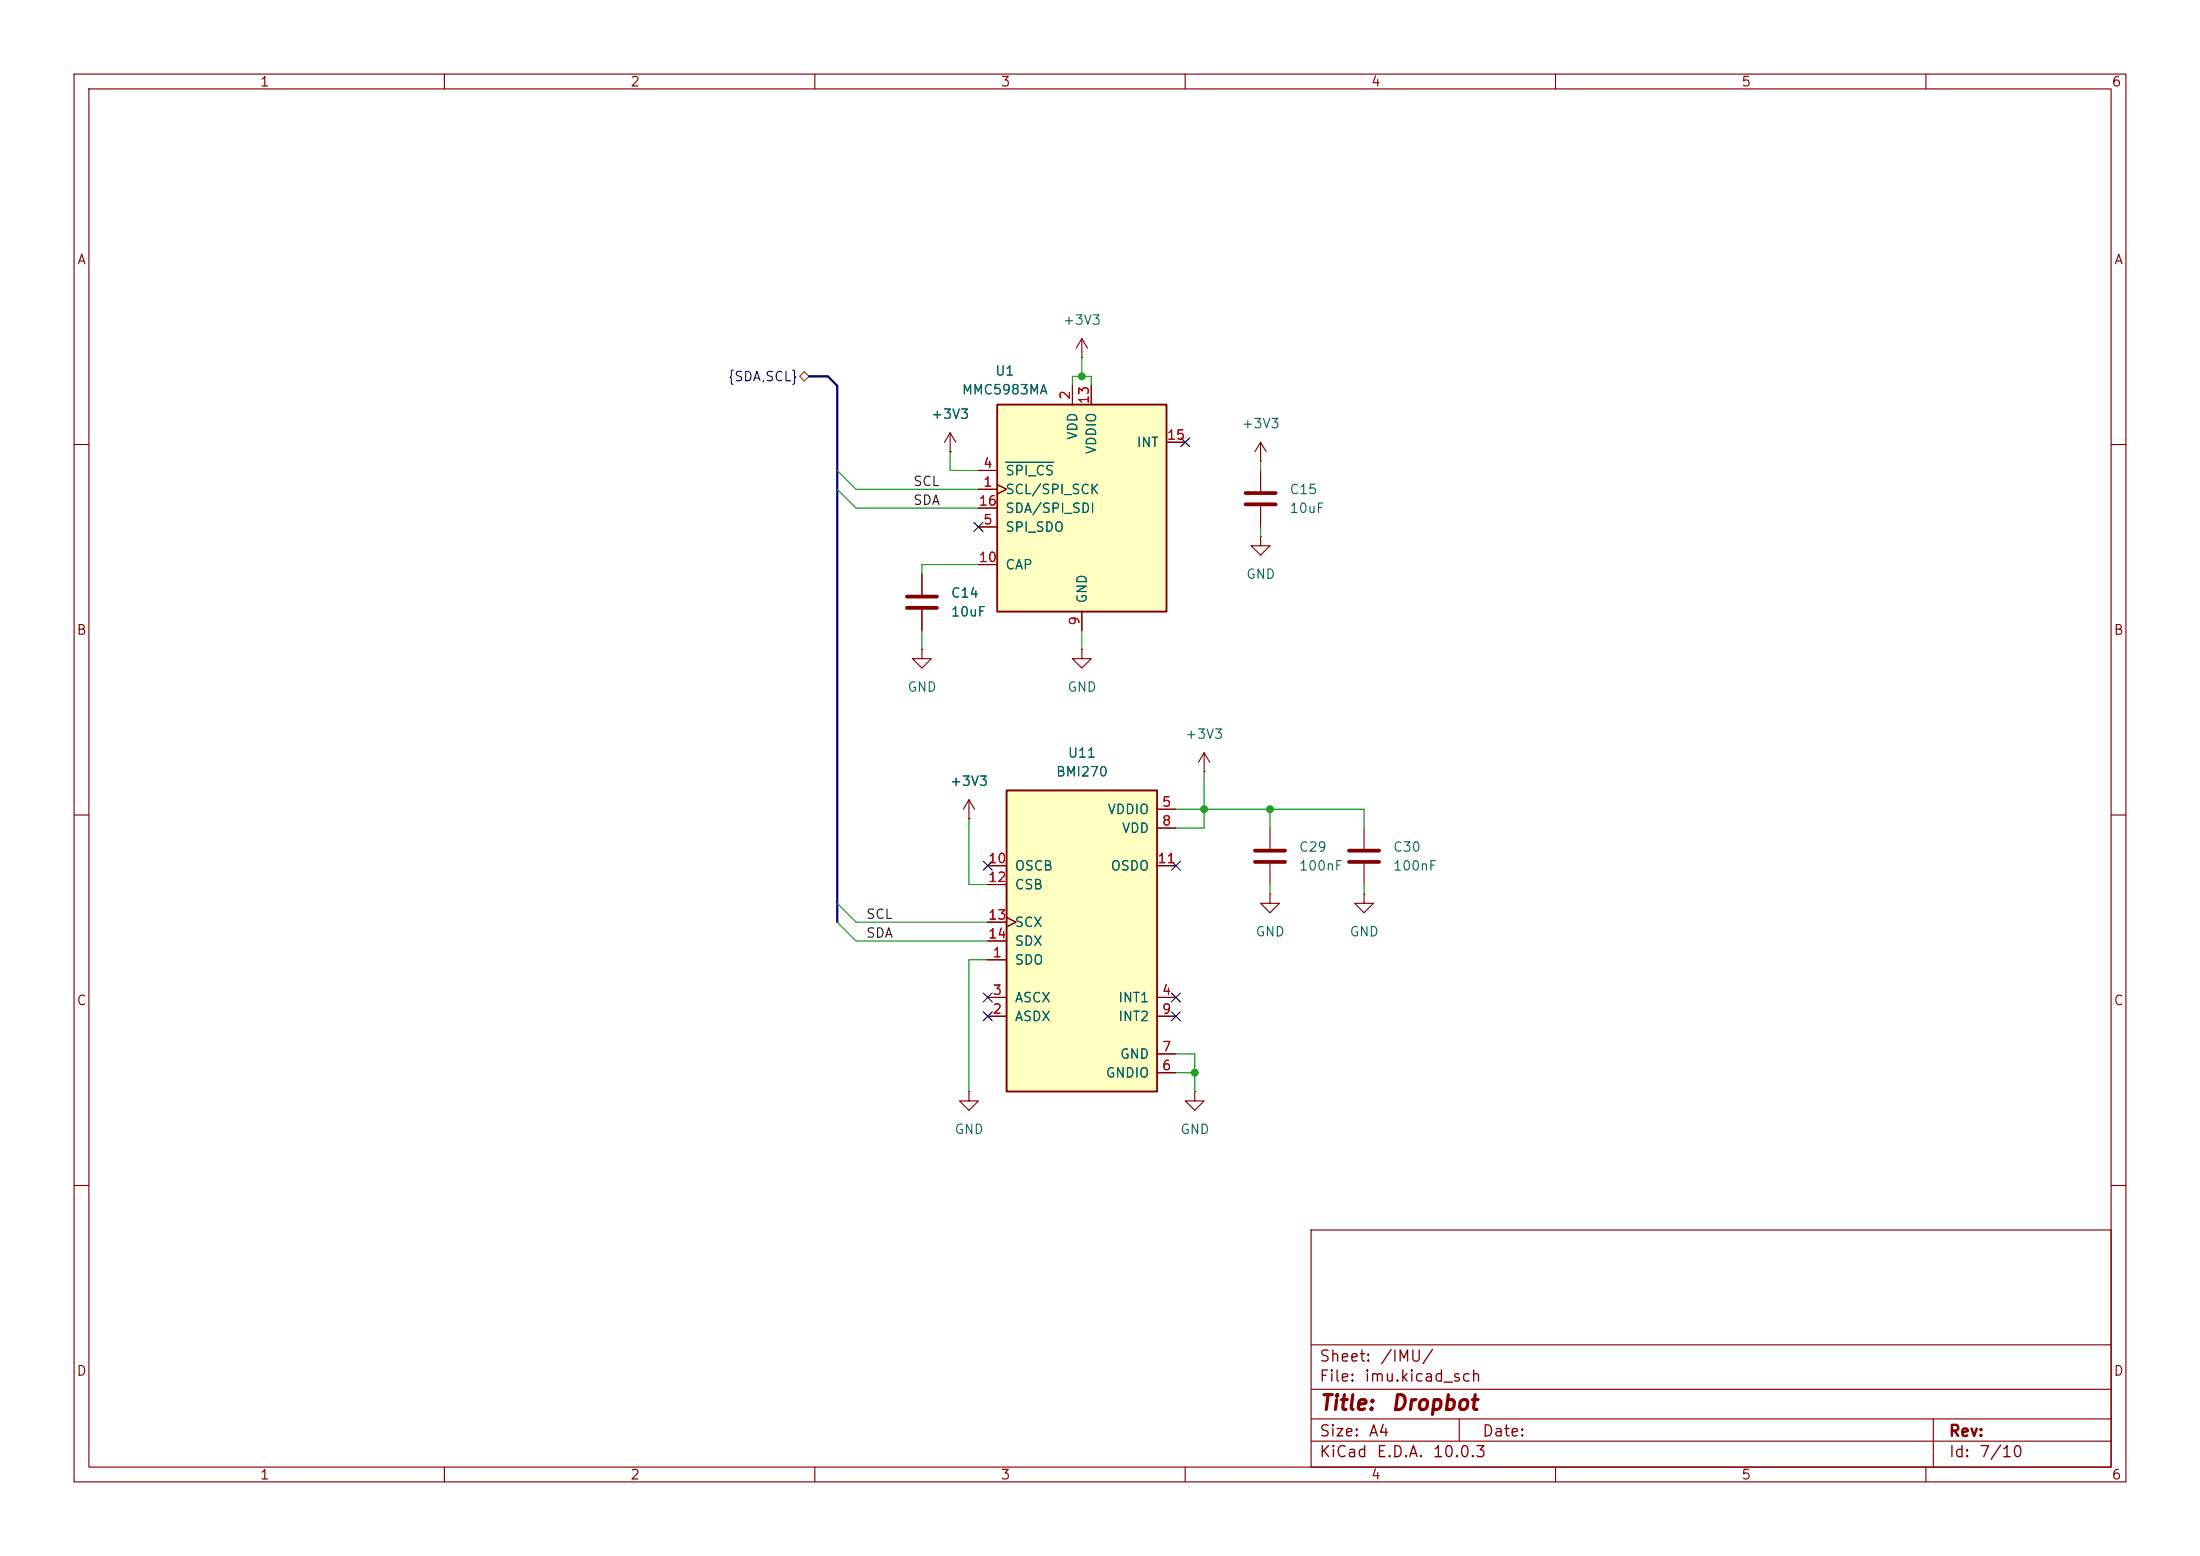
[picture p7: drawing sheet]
(kicad_sch
 (version 20260306)
 (generator "eeschema")
 (generator_version "10.0")
 (paper "A4")
 (title_block
  (title "Dropbot"))
 (lib_symbols
  (symbol "BMI270:BMI270"
   (pin_names
    (offset 1.016)) (exclude_from_sim no) (in_bom yes) (on_board yes)
   (in_pos_files yes)
   (duplicate_pin_numbers_are_jumpers no)
   (property "Reference" "U" (at -10.16 21.082 0) (show_name no) (do_not_autoplace no) (effects (font (size 1.27 1.27)) (justify left bottom)))
   (property "Value" "BMI270" (at -10.16 -22.86 0) (show_name no) (do_not_autoplace no) (effects (font (size 1.27 1.27)) (justify left bottom)))
   (property "Footprint" "BMI270:XDCR_BMI270" (at 0 0 0) (show_name no) (do_not_autoplace no) (hide yes) (effects (font (size 1.27 1.27)) (justify bottom)))
   (property "Datasheet" "" (at 0 0 0) (show_name no) (do_not_autoplace no) (hide yes) (effects (font (size 1.27 1.27))))
   (property "Description" "Accelerometer, Gyroscope, 6 Axis Sensor I2C, SPI Output" (at 0 0 0) (show_name no) (do_not_autoplace no) (hide yes) (effects (font (size 1.27 1.27)) (justify bottom)))
   (property "PATREV" "1.0" (at 0 0 0) (show_name no) (do_not_autoplace no) (hide yes) (effects (font (size 1.27 1.27)) (justify bottom)))
   (property "MF" "Bosch Sensortec" (at 0 0 0) (show_name no) (do_not_autoplace no) (hide yes) (effects (font (size 1.27 1.27)) (justify bottom)))
   (property "MAXIMUM_PACKAGE_HEIGHT" "0.87mm" (at 0 0 0) (show_name no) (do_not_autoplace no) (hide yes) (effects (font (size 1.27 1.27)) (justify bottom)))
   (property "Package" "LGA-14 Bosch Sensortec" (at 0 0 0) (show_name no) (do_not_autoplace no) (hide yes) (effects (font (size 1.27 1.27)) (justify bottom)))
   (property "Price" "None" (at 0 0 0) (show_name no) (do_not_autoplace no) (hide yes) (effects (font (size 1.27 1.27)) (justify bottom)))
   (property "Check_prices" "https://www.snapeda.com/parts/BMI270/Bosch/view-part/?ref=eda" (at 0 0 0) (show_name no) (do_not_autoplace no) (hide yes) (effects (font (size 1.27 1.27)) (justify bottom)))
   (property "STANDARD" "Manufacturer Recommendations" (at 0 0 0) (show_name no) (do_not_autoplace no) (hide yes) (effects (font (size 1.27 1.27)) (justify bottom)))
   (property "SnapEDA_Link" "https://www.snapeda.com/parts/BMI270/Bosch/view-part/?ref=snap" (at 0 0 0) (show_name no) (do_not_autoplace no) (hide yes) (effects (font (size 1.27 1.27)) (justify bottom)))
   (property "MP" "BMI270" (at 0 0 0) (show_name no) (do_not_autoplace no) (hide yes) (effects (font (size 1.27 1.27)) (justify bottom)))
   (property "Purchase-URL" "https://www.snapeda.com/api/url_track_click_mouser/?unipart_id=3595167&manufacturer=Bosch Sensortec&part_name=BMI270&search_term=bmi270" (at 0 0 0) (show_name no) (do_not_autoplace no) (hide yes) (effects (font (size 1.27 1.27)) (justify bottom)))
   (property "Availability" "In Stock" (at 0 0 0) (show_name no) (do_not_autoplace no) (hide yes) (effects (font (size 1.27 1.27)) (justify bottom)))
   (property "MANUFACTURER" "Bosch Sensortec" (at 0 0 0) (show_name no) (do_not_autoplace no) (hide yes) (effects (font (size 1.27 1.27)) (justify bottom)))
   (symbol "BMI270_0_0"
    (rectangle (start -10.16 -20.32) (end 10.16 20.32) (stroke (width 0.254) (type default)) (fill (type background)))
    (pin bidirectional line (at -12.7 -2.54 0) (length 2.54) (name "SDO" (effects (font (size 1.27 1.27)))) (number "1" (effects (font (size 1.27 1.27)))))
    (pin bidirectional line (at -12.7 -10.16 0) (length 2.54) (name "ASDX" (effects (font (size 1.27 1.27)))) (number "2" (effects (font (size 1.27 1.27)))))
    (pin bidirectional line (at -12.7 -7.62 0) (length 2.54) (name "ASCX" (effects (font (size 1.27 1.27)))) (number "3" (effects (font (size 1.27 1.27)))))
    (pin bidirectional line (at 12.7 -7.62 180) (length 2.54) (name "INT1" (effects (font (size 1.27 1.27)))) (number "4" (effects (font (size 1.27 1.27)))))
    (pin power_in line (at 12.7 -17.78 180) (length 2.54) (name "GNDIO" (effects (font (size 1.27 1.27)))) (number "6" (effects (font (size 1.27 1.27)))))
    (pin power_in line (at 12.7 -15.24 180) (length 2.54) (name "GND" (effects (font (size 1.27 1.27)))) (number "7" (effects (font (size 1.27 1.27)))))
    (pin bidirectional line (at 12.7 -10.16 180) (length 2.54) (name "INT2" (effects (font (size 1.27 1.27)))) (number "9" (effects (font (size 1.27 1.27)))))
    (pin input line (at -12.7 10.16 0) (length 2.54) (name "OSCB" (effects (font (size 1.27 1.27)))) (number "10" (effects (font (size 1.27 1.27)))))
    (pin input line (at -12.7 7.62 0) (length 2.54) (name "CSB" (effects (font (size 1.27 1.27)))) (number "12" (effects (font (size 1.27 1.27)))))
    (pin input clock (at -12.7 2.54 0) (length 2.54) (name "SCX" (effects (font (size 1.27 1.27)))) (number "13" (effects (font (size 1.27 1.27)))))
    (pin bidirectional line (at -12.7 0 0) (length 2.54) (name "SDX" (effects (font (size 1.27 1.27)))) (number "14" (effects (font (size 1.27 1.27))))))
   (symbol "BMI270_1_0"
    (pin power_in line (at 12.7 17.78 180) (length 2.54) (name "VDDIO" (effects (font (size 1.27 1.27)))) (number "5" (effects (font (size 1.27 1.27)))))
    (pin power_in line (at 12.7 15.24 180) (length 2.54) (name "VDD" (effects (font (size 1.27 1.27)))) (number "8" (effects (font (size 1.27 1.27)))))
    (pin output line (at 12.7 10.16 180) (length 2.54) (name "OSDO" (effects (font (size 1.27 1.27)))) (number "11" (effects (font (size 1.27 1.27))))))
   (embedded_fonts no))
  (symbol "Device:C"
   (pin_numbers (hide yes))
   (pin_names
    (offset 0.254)) (exclude_from_sim no) (in_bom yes) (on_board yes)
   (in_pos_files yes)
   (duplicate_pin_numbers_are_jumpers no)
   (property "Reference" "C" (at 0.635 2.54 0) (show_name no) (do_not_autoplace no) (effects (font (size 1.27 1.27)) (justify left)))
   (property "Value" "C" (at 0.635 -2.54 0) (show_name no) (do_not_autoplace no) (effects (font (size 1.27 1.27)) (justify left)))
   (property "Footprint" "" (at 0.9652 -3.81 0) (show_name no) (do_not_autoplace no) (hide yes) (effects (font (size 1.27 1.27))))
   (property "Datasheet" "" (at 0 0 0) (show_name no) (do_not_autoplace no) (hide yes) (effects (font (size 1.27 1.27))))
   (property "Description" "Unpolarized capacitor" (at 0 0 0) (show_name no) (do_not_autoplace no) (hide yes) (effects (font (size 1.27 1.27))))
   (symbol "C_0_1"
    (polyline (pts (xy -2.032 0.762) (xy 2.032 0.762)) (stroke (width 0.508) (type default)) (fill (type none)))
    (polyline (pts (xy -2.032 -0.762) (xy 2.032 -0.762)) (stroke (width 0.508) (type default)) (fill (type none))))
   (symbol "C_1_1"
    (pin passive line (at 0 3.81 270) (length 2.794) (name "" (effects (font (size 1.27 1.27)))) (number "1" (effects (font (size 1.27 1.27)))))
    (pin passive line (at 0 -3.81 90) (length 2.794) (name "" (effects (font (size 1.27 1.27)))) (number "2" (effects (font (size 1.27 1.27))))))
   (embedded_fonts no))
  (symbol "MMC5983MA:MMC5983MA"
   (pin_names
    (offset 1.016)) (exclude_from_sim no) (in_bom yes) (on_board yes)
   (in_pos_files yes)
   (duplicate_pin_numbers_are_jumpers no)
   (property "Reference" "U" (at -16.51 16.51 0) (show_name no) (do_not_autoplace no) (effects (font (size 1.27 1.27)) (justify left bottom)))
   (property "Value" "MMC5983MA" (at -15.24 -17.78 0) (show_name no) (do_not_autoplace no) (effects (font (size 1.27 1.27)) (justify left bottom)))
   (property "Footprint" "MMC5983MA:PQFN50P300X300X100-16N" (at 0.254 -2.54 0) (show_name no) (do_not_autoplace no) (hide yes) (effects (font (size 1.27 1.27)) (justify bottom)))
   (property "Datasheet" "" (at 0 0 0) (show_name no) (do_not_autoplace no) (hide yes) (effects (font (size 1.27 1.27))))
   (property "Description" "MMC5983 series Magnetic, Magnetometer Sensor Evaluation Board" (at 38.608 -18.796 0) (show_name no) (do_not_autoplace no) (hide yes) (effects (font (size 1.27 1.27)) (justify bottom)))
   (property "MF" "Memsic Inc." (at 0 0 0) (show_name no) (do_not_autoplace no) (hide yes) (effects (font (size 1.27 1.27)) (justify bottom)))
   (property "MAXIMUM_PACKAGE_HEIGHT" "1.00 mm" (at 0 0 0) (show_name no) (do_not_autoplace no) (hide yes) (effects (font (size 1.27 1.27)) (justify bottom)))
   (property "Package" "VFLGA-16 Memsic Inc." (at 0 0 0) (show_name no) (do_not_autoplace no) (hide yes) (effects (font (size 1.27 1.27)) (justify bottom)))
   (property "Price" "None" (at 0 0 0) (show_name no) (do_not_autoplace no) (hide yes) (effects (font (size 1.27 1.27)) (justify bottom)))
   (property "Check_prices" "https://www.snapeda.com/parts/MMC5983MA/Memsic/view-part/?ref=eda" (at 38.608 -18.796 0) (show_name no) (do_not_autoplace no) (hide yes) (effects (font (size 1.27 1.27)) (justify bottom)))
   (property "STANDARD" "IPC 7351B" (at 0 0 0) (show_name no) (do_not_autoplace no) (hide yes) (effects (font (size 1.27 1.27)) (justify bottom)))
   (property "PARTREV" "A" (at 0 0 0) (show_name no) (do_not_autoplace no) (hide yes) (effects (font (size 1.27 1.27)) (justify bottom)))
   (property "SnapEDA_Link" "https://www.snapeda.com/parts/MMC5983MA/Memsic/view-part/?ref=snap" (at 38.608 -18.796 0) (show_name no) (do_not_autoplace no) (hide yes) (effects (font (size 1.27 1.27)) (justify bottom)))
   (property "MP" "MMC5983MA" (at 0 0 0) (show_name no) (do_not_autoplace no) (hide yes) (effects (font (size 1.27 1.27)) (justify bottom)))
   (property "Availability" "In Stock" (at 0 0 0) (show_name no) (do_not_autoplace no) (hide yes) (effects (font (size 1.27 1.27)) (justify bottom)))
   (property "MANUFACTURER" "Memsic Inc." (at 0 0 0) (show_name no) (do_not_autoplace no) (hide yes) (effects (font (size 1.27 1.27)) (justify bottom)))
   (symbol "MMC5983MA_0_0"
    (rectangle (start -11.43 13.97) (end 11.43 -13.97) (stroke (width 0.254) (type default)) (fill (type background)))
    (pin input clock (at -13.97 2.54 0) (length 2.54) (name "SCL/SPI_SCK" (effects (font (size 1.27 1.27)))) (number "1" (effects (font (size 1.27 1.27)))))
    (pin power_in line (at -1.27 16.51 270) (length 2.54) (name "VDD" (effects (font (size 1.27 1.27)))) (number "2" (effects (font (size 1.27 1.27)))))
    (pin no_connect line (at 13.97 -7.62 180) (length 2.54) (hide yes) (name "NC" (effects (font (size 1.27 1.27)))) (number "3" (effects (font (size 1.27 1.27)))))
    (pin input line (at -13.97 5.08 0) (length 2.54) (name "~{SPI_CS}" (effects (font (size 1.27 1.27)))) (number "4" (effects (font (size 1.27 1.27)))))
    (pin output line (at -13.97 -2.54 0) (length 2.54) (name "SPI_SDO" (effects (font (size 1.27 1.27)))) (number "5" (effects (font (size 1.27 1.27)))))
    (pin no_connect line (at 13.97 -7.62 180) (length 2.54) (hide yes) (name "NC" (effects (font (size 1.27 1.27)))) (number "6" (effects (font (size 1.27 1.27)))))
    (pin no_connect line (at 13.97 -7.62 180) (length 2.54) (hide yes) (name "NC" (effects (font (size 1.27 1.27)))) (number "7" (effects (font (size 1.27 1.27)))))
    (pin no_connect line (at 13.97 -7.62 180) (length 2.54) (hide yes) (name "NC" (effects (font (size 1.27 1.27)))) (number "8" (effects (font (size 1.27 1.27)))))
    (pin power_in line (at 0 -16.51 90) (length 2.54) (name "GND" (effects (font (size 1.27 1.27)))) (number "9" (effects (font (size 1.27 1.27)))))
    (pin passive line (at -13.97 -7.62 0) (length 2.54) (name "CAP" (effects (font (size 1.27 1.27)))) (number "10" (effects (font (size 1.27 1.27)))))
    (pin power_in line (at 0 -16.51 90) (length 2.54) (hide yes) (name "GND" (effects (font (size 1.27 1.27)))) (number "11" (effects (font (size 1.27 1.27)))))
    (pin no_connect line (at 13.97 -7.62 180) (length 2.54) (hide yes) (name "NC" (effects (font (size 1.27 1.27)))) (number "12" (effects (font (size 1.27 1.27)))))
    (pin power_in line (at 1.27 16.51 270) (length 2.54) (name "VDDIO" (effects (font (size 1.27 1.27)))) (number "13" (effects (font (size 1.27 1.27)))))
    (pin no_connect line (at 13.97 -7.62 180) (length 2.54) (hide yes) (name "NC" (effects (font (size 1.27 1.27)))) (number "14" (effects (font (size 1.27 1.27)))))
    (pin output line (at 13.97 8.89 180) (length 2.54) (name "INT" (effects (font (size 1.27 1.27)))) (number "15" (effects (font (size 1.27 1.27)))))
    (pin bidirectional line (at -13.97 0 0) (length 2.54) (name "SDA/SPI_SDI" (effects (font (size 1.27 1.27)))) (number "16" (effects (font (size 1.27 1.27))))))
   (embedded_fonts no))
  (symbol "power:+3V3"
   (power global)
   (pin_numbers (hide yes))
   (pin_names
    (offset 0) (hide yes)) (exclude_from_sim no) (in_bom yes) (on_board yes)
   (in_pos_files yes)
   (duplicate_pin_numbers_are_jumpers no)
   (property "Reference" "#PWR" (at 0 -3.81 0) (show_name no) (do_not_autoplace no) (hide yes) (effects (font (size 1.27 1.27))))
   (property "Value" "+3V3" (at 0 3.556 0) (show_name no) (do_not_autoplace no) (effects (font (size 1.27 1.27))))
   (property "Footprint" "" (at 0 0 0) (show_name no) (do_not_autoplace no) (hide yes) (effects (font (size 1.27 1.27))))
   (property "Datasheet" "" (at 0 0 0) (show_name no) (do_not_autoplace no) (hide yes) (effects (font (size 1.27 1.27))))
   (property "Description" "Power symbol creates a global label with name \"+3V3\"" (at 0 0 0) (show_name no) (do_not_autoplace no) (hide yes) (effects (font (size 1.27 1.27))))
   (symbol "+3V3_0_1"
    (polyline (pts (xy -0.762 1.27) (xy 0 2.54)) (stroke (width 0) (type default)) (fill (type none)))
    (polyline (pts (xy 0 2.54) (xy 0.762 1.27)) (stroke (width 0) (type default)) (fill (type none)))
    (polyline (pts (xy 0 0) (xy 0 2.54)) (stroke (width 0) (type default)) (fill (type none))))
   (symbol "+3V3_1_1"
    (pin power_in line (at 0 0 90) (length 0) (name "" (effects (font (size 1.27 1.27)))) (number "1" (effects (font (size 1.27 1.27))))))
   (embedded_fonts no))
  (symbol "power:GND"
   (power global)
   (pin_numbers (hide yes))
   (pin_names
    (offset 0) (hide yes)) (exclude_from_sim no) (in_bom yes) (on_board yes)
   (in_pos_files yes)
   (duplicate_pin_numbers_are_jumpers no)
   (property "Reference" "#PWR" (at 0 -6.35 0) (show_name no) (do_not_autoplace no) (hide yes) (effects (font (size 1.27 1.27))))
   (property "Value" "GND" (at 0 -3.81 0) (show_name no) (do_not_autoplace no) (effects (font (size 1.27 1.27))))
   (property "Footprint" "" (at 0 0 0) (show_name no) (do_not_autoplace no) (hide yes) (effects (font (size 1.27 1.27))))
   (property "Datasheet" "" (at 0 0 0) (show_name no) (do_not_autoplace no) (hide yes) (effects (font (size 1.27 1.27))))
   (property "Description" "Power symbol creates a global label with name \"GND\" , ground" (at 0 0 0) (show_name no) (do_not_autoplace no) (hide yes) (effects (font (size 1.27 1.27))))
   (symbol "GND_0_1"
    (polyline (pts (xy 0 0) (xy 0 -1.27) (xy 1.27 -1.27) (xy 0 -2.54) (xy -1.27 -1.27) (xy 0 -1.27)) (stroke (width 0) (type default)) (fill (type none))))
   (symbol "GND_1_1"
    (pin power_in line (at 0 0 270) (length 0) (name "" (effects (font (size 1.27 1.27)))) (number "1" (effects (font (size 1.27 1.27))))))
   (embedded_fonts no)))
 (junction
  (at 161.29 144.78)
  (diameter 0)
  (color 0 0 0 0))
 (junction
  (at 162.56 109.22)
  (diameter 0)
  (color 0 0 0 0))
 (junction
  (at 171.45 109.22)
  (diameter 0)
  (color 0 0 0 0))
 (junction
  (at 146.05 50.8)
  (diameter 0)
  (color 0 0 0 0))
 (no_connect
  (at 133.35 134.62))
 (no_connect
  (at 133.35 116.84))
 (no_connect
  (at 132.08 71.12))
 (no_connect
  (at 158.75 116.84))
 (no_connect
  (at 160.02 59.69))
 (no_connect
  (at 133.35 137.16))
 (no_connect
  (at 158.75 137.16))
 (no_connect
  (at 158.75 134.62))
 (bus_entry
  (at 113.03 63.5)
  (size 2.54 2.54)
  (stroke (width 0) (type default)))
 (bus_entry
  (at 113.03 66.04)
  (size 2.54 2.54)
  (stroke (width 0) (type default)))
 (bus_entry
  (at 113.03 124.46)
  (size 2.54 2.54)
  (stroke (width 0) (type default)))
 (bus_entry
  (at 113.03 121.92)
  (size 2.54 2.54)
  (stroke (width 0) (type default)))
 (bus
  (pts (xy 111.76 50.8) (xy 113.03 52.07))
  (stroke (width 0) (type default)))
 (wire
  (pts (xy 146.05 50.8) (xy 147.32 50.8))
  (stroke (width 0) (type default)))
 (wire
  (pts (xy 170.18 62.23) (xy 170.18 63.5))
  (stroke (width 0) (type default)))
 (wire
  (pts (xy 161.29 144.78) (xy 161.29 147.32))
  (stroke (width 0) (type default)))
 (wire
  (pts (xy 130.81 110.49) (xy 130.81 119.38))
  (stroke (width 0) (type default)))
 (wire
  (pts (xy 144.78 50.8) (xy 146.05 50.8))
  (stroke (width 0) (type default)))
 (wire
  (pts (xy 115.57 68.58) (xy 132.08 68.58))
  (stroke (width 0) (type default)))
 (wire
  (pts (xy 146.05 85.09) (xy 146.05 87.63))
  (stroke (width 0) (type default)))
 (bus
  (pts (xy 113.03 52.07) (xy 113.03 124.46))
  (stroke (width 0) (type default)))
 (wire
  (pts (xy 124.46 76.2) (xy 124.46 77.47))
  (stroke (width 0) (type default)))
 (wire
  (pts (xy 146.05 48.26) (xy 146.05 50.8))
  (stroke (width 0) (type default)))
 (wire
  (pts (xy 132.08 63.5) (xy 128.27 63.5))
  (stroke (width 0) (type default)))
 (wire
  (pts (xy 115.57 124.46) (xy 133.35 124.46))
  (stroke (width 0) (type default)))
 (bus
  (pts (xy 109.22 50.8) (xy 111.76 50.8))
  (stroke (width 0) (type default)))
 (wire
  (pts (xy 133.35 119.38) (xy 130.81 119.38))
  (stroke (width 0) (type default)))
 (wire
  (pts (xy 158.75 144.78) (xy 161.29 144.78))
  (stroke (width 0) (type default)))
 (wire
  (pts (xy 144.78 52.07) (xy 144.78 50.8))
  (stroke (width 0) (type default)))
 (wire
  (pts (xy 158.75 142.24) (xy 161.29 142.24))
  (stroke (width 0) (type default)))
 (wire
  (pts (xy 184.15 111.76) (xy 184.15 109.22))
  (stroke (width 0) (type default)))
 (wire
  (pts (xy 162.56 111.76) (xy 162.56 109.22))
  (stroke (width 0) (type default)))
 (wire
  (pts (xy 147.32 50.8) (xy 147.32 52.07))
  (stroke (width 0) (type default)))
 (wire
  (pts (xy 171.45 111.76) (xy 171.45 109.22))
  (stroke (width 0) (type default)))
 (wire
  (pts (xy 130.81 129.54) (xy 133.35 129.54))
  (stroke (width 0) (type default)))
 (wire
  (pts (xy 124.46 76.2) (xy 132.08 76.2))
  (stroke (width 0) (type default)))
 (wire
  (pts (xy 158.75 111.76) (xy 162.56 111.76))
  (stroke (width 0) (type default)))
 (wire
  (pts (xy 130.81 129.54) (xy 130.81 147.32))
  (stroke (width 0) (type default)))
 (wire
  (pts (xy 184.15 119.38) (xy 184.15 120.65))
  (stroke (width 0) (type default)))
 (wire
  (pts (xy 115.57 66.04) (xy 132.08 66.04))
  (stroke (width 0) (type default)))
 (wire
  (pts (xy 115.57 127) (xy 133.35 127))
  (stroke (width 0) (type default)))
 (wire
  (pts (xy 171.45 109.22) (xy 184.15 109.22))
  (stroke (width 0) (type default)))
 (wire
  (pts (xy 128.27 63.5) (xy 128.27 60.96))
  (stroke (width 0) (type default)))
 (wire
  (pts (xy 162.56 109.22) (xy 162.56 104.14))
  (stroke (width 0) (type default)))
 (wire
  (pts (xy 162.56 109.22) (xy 171.45 109.22))
  (stroke (width 0) (type default)))
 (wire
  (pts (xy 170.18 71.12) (xy 170.18 72.39))
  (stroke (width 0) (type default)))
 (wire
  (pts (xy 171.45 119.38) (xy 171.45 120.65))
  (stroke (width 0) (type default)))
 (wire
  (pts (xy 161.29 142.24) (xy 161.29 144.78))
  (stroke (width 0) (type default)))
 (wire
  (pts (xy 124.46 85.09) (xy 124.46 87.63))
  (stroke (width 0) (type default)))
 (wire
  (pts (xy 158.75 109.22) (xy 162.56 109.22))
  (stroke (width 0) (type default)))
 (label "SDA"
  (at 116.84 127 0)
  (effects (font (size 1.27 1.27)) (justify left bottom)))
 (label "SDA"
  (at 123.19 68.58 0)
  (effects (font (size 1.27 1.27)) (justify left bottom)))
 (label "SCL"
  (at 123.19 66.04 0)
  (effects (font (size 1.27 1.27)) (justify left bottom)))
 (label "SCL"
  (at 116.84 124.46 0)
  (effects (font (size 1.27 1.27)) (justify left bottom)))
 (hierarchical_label "{SDA,SCL}"
  (shape bidirectional)
  (at 109.22 50.8 180)
  (effects (font (size 1.27 1.27)) (justify right)))
 (symbol
  (lib_id "power:GND")
  (at 170.18 72.39 0)
  (unit 1)
  (body_style 1)
  (exclude_from_sim no)
  (in_bom yes)
  (on_board yes)
  (in_pos_files yes)
  (dnp no)
  (fields_autoplaced yes)
  (property "Reference" "#PWR092" (at 170.18 78.74 0) (hide yes) (show_name no) (do_not_autoplace no) (effects (font (size 1.27 1.27))))
  (property "Value" "GND" (at 170.18 77.47 0) (show_name no) (do_not_autoplace no) (effects (font (size 1.27 1.27))))
  (property "Footprint" "" (at 170.18 72.39 0) (hide yes) (show_name no) (do_not_autoplace no) (effects (font (size 1.27 1.27))))
  (property "Datasheet" "" (at 170.18 72.39 0) (hide yes) (show_name no) (do_not_autoplace no) (effects (font (size 1.27 1.27))))
  (property "Description" "Power symbol creates a global label with name \"GND\" , ground" (at 170.18 72.39 0) (hide yes) (show_name no) (do_not_autoplace no) (effects (font (size 1.27 1.27))))
  (pin "1"))
 (symbol
  (lib_id "power:+3V3")
  (at 146.05 48.26 0)
  (unit 1)
  (body_style 1)
  (exclude_from_sim no)
  (in_bom yes)
  (on_board yes)
  (in_pos_files yes)
  (dnp no)
  (fields_autoplaced yes)
  (property "Reference" "#PWR084" (at 146.05 52.07 0) (hide yes) (show_name no) (do_not_autoplace no) (effects (font (size 1.27 1.27))))
  (property "Value" "+3V3" (at 146.05 43.18 0) (show_name no) (do_not_autoplace no) (effects (font (size 1.27 1.27))))
  (property "Footprint" "" (at 146.05 48.26 0) (hide yes) (show_name no) (do_not_autoplace no) (effects (font (size 1.27 1.27))))
  (property "Datasheet" "" (at 146.05 48.26 0) (hide yes) (show_name no) (do_not_autoplace no) (effects (font (size 1.27 1.27))))
  (property "Description" "Power symbol creates a global label with name \"+3V3\"" (at 146.05 48.26 0) (hide yes) (show_name no) (do_not_autoplace no) (effects (font (size 1.27 1.27))))
  (pin "1"))
 (symbol
  (lib_id "Device:C")
  (at 170.18 67.31 0)
  (unit 1)
  (body_style 1)
  (exclude_from_sim no)
  (in_bom yes)
  (on_board yes)
  (in_pos_files yes)
  (dnp no)
  (fields_autoplaced yes)
  (property "Reference" "C15" (at 173.99 66.0399 0) (show_name no) (do_not_autoplace no) (effects (font (size 1.27 1.27)) (justify left)))
  (property "Value" "10uF" (at 173.99 68.5799 0) (show_name no) (do_not_autoplace no) (effects (font (size 1.27 1.27)) (justify left)))
  (property "Footprint" "Capacitor_SMD:C_0603_1608Metric" (at 171.1452 71.12 0) (hide yes) (show_name no) (do_not_autoplace no) (effects (font (size 1.27 1.27))))
  (property "Datasheet" "https://datasheet.lcsc.com/datasheet/pdf/02336ea48ea44ca18c72517dd3cb7b47.pdf?productCode=C962136" (at 170.18 67.31 0) (hide yes) (show_name no) (do_not_autoplace no) (effects (font (size 1.27 1.27))))
  (property "Description" "Unpolarized capacitor" (at 170.18 67.31 0) (hide yes) (show_name no) (do_not_autoplace no) (effects (font (size 1.27 1.27))))
  (property "Manufacturer" "Generic" (at 0 0 0) (hide yes) (show_name no) (do_not_autoplace no) (effects (font (size 1.27 1.27))))
  (property "MPN" "GPC0603106" (at 0 0 0) (hide yes) (show_name no) (do_not_autoplace no) (effects (font (size 1.27 1.27))))
  (property "LCSC" "C962136" (at 0 0 0) (hide yes) (show_name no) (do_not_autoplace no) (effects (font (size 1.27 1.27))))
  (pin "2")
  (pin "1"))
 (symbol
  (lib_id "power:+3V3")
  (at 162.56 104.14 0)
  (unit 1)
  (body_style 1)
  (exclude_from_sim no)
  (in_bom yes)
  (on_board yes)
  (in_pos_files yes)
  (dnp no)
  (fields_autoplaced yes)
  (property "Reference" "#PWR067" (at 162.56 107.95 0) (hide yes) (show_name no) (do_not_autoplace no) (effects (font (size 1.27 1.27))))
  (property "Value" "+3V3" (at 162.56 99.06 0) (show_name no) (do_not_autoplace no) (effects (font (size 1.27 1.27))))
  (property "Footprint" "" (at 162.56 104.14 0) (hide yes) (show_name no) (do_not_autoplace no) (effects (font (size 1.27 1.27))))
  (property "Datasheet" "" (at 162.56 104.14 0) (hide yes) (show_name no) (do_not_autoplace no) (effects (font (size 1.27 1.27))))
  (property "Description" "Power symbol creates a global label with name \"+3V3\"" (at 162.56 104.14 0) (hide yes) (show_name no) (do_not_autoplace no) (effects (font (size 1.27 1.27))))
  (pin "1"))
 (symbol
  (lib_id "MMC5983MA:MMC5983MA")
  (at 146.05 68.58 0)
  (unit 1)
  (body_style 1)
  (exclude_from_sim no)
  (in_bom yes)
  (on_board yes)
  (in_pos_files yes)
  (dnp no)
  (property "Reference" "U1" (at 135.636 50.038 0) (show_name no) (do_not_autoplace no) (effects (font (size 1.27 1.27))))
  (property "Value" "MMC5983MA" (at 135.636 52.578 0) (show_name no) (do_not_autoplace no) (effects (font (size 1.27 1.27))))
  (property "Footprint" "Package_LGA:LGA-16_3x3mm_P0.5mm" (at 146.05 68.58 0) (hide yes) (show_name no) (do_not_autoplace no) (effects (font (size 1.27 1.27)) (justify bottom)))
  (property "Datasheet" "" (at 146.05 68.58 0) (hide yes) (show_name no) (do_not_autoplace no) (effects (font (size 1.27 1.27))))
  (property "Description" "MMC5983 series Magnetic, Magnetometer Sensor Evaluation Board" (at 146.05 68.58 0) (hide yes) (show_name no) (do_not_autoplace no) (effects (font (size 1.27 1.27)) (justify bottom)))
  (property "MF" "Memsic Inc." (at 146.05 68.58 0) (hide yes) (show_name no) (do_not_autoplace no) (effects (font (size 1.27 1.27)) (justify bottom)))
  (property "MAXIMUM_PACKAGE_HEIGHT" "1.00 mm" (at 146.05 68.58 0) (hide yes) (show_name no) (do_not_autoplace no) (effects (font (size 1.27 1.27)) (justify bottom)))
  (property "Package" "VFLGA-16 Memsic Inc." (at 146.05 68.58 0) (hide yes) (show_name no) (do_not_autoplace no) (effects (font (size 1.27 1.27)) (justify bottom)))
  (property "Price" "None" (at 146.05 68.58 0) (hide yes) (show_name no) (do_not_autoplace no) (effects (font (size 1.27 1.27)) (justify bottom)))
  (property "Check_prices" "https://www.snapeda.com/parts/MMC5983MA/Memsic/view-part/?ref=eda" (at 146.05 68.58 0) (hide yes) (show_name no) (do_not_autoplace no) (effects (font (size 1.27 1.27)) (justify bottom)))
  (property "STANDARD" "IPC 7351B" (at 146.05 68.58 0) (hide yes) (show_name no) (do_not_autoplace no) (effects (font (size 1.27 1.27)) (justify bottom)))
  (property "PARTREV" "A" (at 146.05 68.58 0) (hide yes) (show_name no) (do_not_autoplace no) (effects (font (size 1.27 1.27)) (justify bottom)))
  (property "SnapEDA_Link" "https://www.snapeda.com/parts/MMC5983MA/Memsic/view-part/?ref=snap" (at 146.05 68.58 0) (hide yes) (show_name no) (do_not_autoplace no) (effects (font (size 1.27 1.27)) (justify bottom)))
  (property "MP" "MMC5983MA" (at 146.05 68.58 0) (hide yes) (show_name no) (do_not_autoplace no) (effects (font (size 1.27 1.27)) (justify bottom)))
  (property "Availability" "In Stock" (at 146.05 68.58 0) (hide yes) (show_name no) (do_not_autoplace no) (effects (font (size 1.27 1.27)) (justify bottom)))
  (property "MANUFACTURER" "Memsic Inc." (at 146.05 68.58 0) (hide yes) (show_name no) (do_not_autoplace no) (effects (font (size 1.27 1.27)) (justify bottom)))
  (property "LCSC" "C404329" (at 0 0 0) (hide yes) (show_name no) (do_not_autoplace no) (effects (font (size 1.27 1.27))))
  (property "MPN" "MMC5983MA" (at 0 0 0) (hide yes) (show_name no) (do_not_autoplace no) (effects (font (size 1.27 1.27))))
  (property "Manufacturer" "MEMSIC" (at 0 0 0) (hide yes) (show_name no) (do_not_autoplace no) (effects (font (size 1.27 1.27))))
  (pin "13")
  (pin "9")
  (pin "12")
  (pin "7")
  (pin "1")
  (pin "3")
  (pin "8")
  (pin "11")
  (pin "2")
  (pin "10")
  (pin "4")
  (pin "15")
  (pin "14")
  (pin "6")
  (pin "5")
  (pin "16"))
 (symbol
  (lib_id "power:+3V3")
  (at 130.81 110.49 0)
  (unit 1)
  (body_style 1)
  (exclude_from_sim no)
  (in_bom yes)
  (on_board yes)
  (in_pos_files yes)
  (dnp no)
  (fields_autoplaced yes)
  (property "Reference" "#PWR068" (at 130.81 114.3 0) (hide yes) (show_name no) (do_not_autoplace no) (effects (font (size 1.27 1.27))))
  (property "Value" "+3V3" (at 130.81 105.41 0) (show_name no) (do_not_autoplace no) (effects (font (size 1.27 1.27))))
  (property "Footprint" "" (at 130.81 110.49 0) (hide yes) (show_name no) (do_not_autoplace no) (effects (font (size 1.27 1.27))))
  (property "Datasheet" "" (at 130.81 110.49 0) (hide yes) (show_name no) (do_not_autoplace no) (effects (font (size 1.27 1.27))))
  (property "Description" "Power symbol creates a global label with name \"+3V3\"" (at 130.81 110.49 0) (hide yes) (show_name no) (do_not_autoplace no) (effects (font (size 1.27 1.27))))
  (pin "1"))
 (symbol
  (lib_id "power:GND")
  (at 146.05 87.63 0)
  (unit 1)
  (body_style 1)
  (exclude_from_sim no)
  (in_bom yes)
  (on_board yes)
  (in_pos_files yes)
  (dnp no)
  (fields_autoplaced yes)
  (property "Reference" "#PWR085" (at 146.05 93.98 0) (hide yes) (show_name no) (do_not_autoplace no) (effects (font (size 1.27 1.27))))
  (property "Value" "GND" (at 146.05 92.71 0) (show_name no) (do_not_autoplace no) (effects (font (size 1.27 1.27))))
  (property "Footprint" "" (at 146.05 87.63 0) (hide yes) (show_name no) (do_not_autoplace no) (effects (font (size 1.27 1.27))))
  (property "Datasheet" "" (at 146.05 87.63 0) (hide yes) (show_name no) (do_not_autoplace no) (effects (font (size 1.27 1.27))))
  (property "Description" "Power symbol creates a global label with name \"GND\" , ground" (at 146.05 87.63 0) (hide yes) (show_name no) (do_not_autoplace no) (effects (font (size 1.27 1.27))))
  (pin "1"))
 (symbol
  (lib_id "power:GND")
  (at 161.29 147.32 0)
  (unit 1)
  (body_style 1)
  (exclude_from_sim no)
  (in_bom yes)
  (on_board yes)
  (in_pos_files yes)
  (dnp no)
  (fields_autoplaced yes)
  (property "Reference" "#PWR080" (at 161.29 153.67 0) (hide yes) (show_name no) (do_not_autoplace no) (effects (font (size 1.27 1.27))))
  (property "Value" "GND" (at 161.29 152.4 0) (show_name no) (do_not_autoplace no) (effects (font (size 1.27 1.27))))
  (property "Footprint" "" (at 161.29 147.32 0) (hide yes) (show_name no) (do_not_autoplace no) (effects (font (size 1.27 1.27))))
  (property "Datasheet" "" (at 161.29 147.32 0) (hide yes) (show_name no) (do_not_autoplace no) (effects (font (size 1.27 1.27))))
  (property "Description" "Power symbol creates a global label with name \"GND\" , ground" (at 161.29 147.32 0) (hide yes) (show_name no) (do_not_autoplace no) (effects (font (size 1.27 1.27))))
  (pin "1"))
 (symbol
  (lib_id "power:GND")
  (at 171.45 120.65 0)
  (unit 1)
  (body_style 1)
  (exclude_from_sim no)
  (in_bom yes)
  (on_board yes)
  (in_pos_files yes)
  (dnp no)
  (fields_autoplaced yes)
  (property "Reference" "#PWR082" (at 171.45 127 0) (hide yes) (show_name no) (do_not_autoplace no) (effects (font (size 1.27 1.27))))
  (property "Value" "GND" (at 171.45 125.73 0) (show_name no) (do_not_autoplace no) (effects (font (size 1.27 1.27))))
  (property "Footprint" "" (at 171.45 120.65 0) (hide yes) (show_name no) (do_not_autoplace no) (effects (font (size 1.27 1.27))))
  (property "Datasheet" "" (at 171.45 120.65 0) (hide yes) (show_name no) (do_not_autoplace no) (effects (font (size 1.27 1.27))))
  (property "Description" "Power symbol creates a global label with name \"GND\" , ground" (at 171.45 120.65 0) (hide yes) (show_name no) (do_not_autoplace no) (effects (font (size 1.27 1.27))))
  (pin "1"))
 (symbol
  (lib_id "Device:C")
  (at 124.46 81.28 0)
  (unit 1)
  (body_style 1)
  (exclude_from_sim no)
  (in_bom yes)
  (on_board yes)
  (in_pos_files yes)
  (dnp no)
  (fields_autoplaced yes)
  (property "Reference" "C14" (at 128.27 80.0099 0) (show_name no) (do_not_autoplace no) (effects (font (size 1.27 1.27)) (justify left)))
  (property "Value" "10uF" (at 128.27 82.5499 0) (show_name no) (do_not_autoplace no) (effects (font (size 1.27 1.27)) (justify left)))
  (property "Footprint" "Capacitor_SMD:C_0603_1608Metric" (at 125.4252 85.09 0) (hide yes) (show_name no) (do_not_autoplace no) (effects (font (size 1.27 1.27))))
  (property "Datasheet" "https://datasheet.lcsc.com/datasheet/pdf/02336ea48ea44ca18c72517dd3cb7b47.pdf?productCode=C962136" (at 124.46 81.28 0) (hide yes) (show_name no) (do_not_autoplace no) (effects (font (size 1.27 1.27))))
  (property "Description" "Unpolarized capacitor" (at 124.46 81.28 0) (hide yes) (show_name no) (do_not_autoplace no) (effects (font (size 1.27 1.27))))
  (property "Manufacturer" "Generic" (at 0 0 0) (hide yes) (show_name no) (do_not_autoplace no) (effects (font (size 1.27 1.27))))
  (property "MPN" "GPC0603106" (at 0 0 0) (hide yes) (show_name no) (do_not_autoplace no) (effects (font (size 1.27 1.27))))
  (property "LCSC" "C962136" (at 0 0 0) (hide yes) (show_name no) (do_not_autoplace no) (effects (font (size 1.27 1.27))))
  (pin "2")
  (pin "1"))
 (symbol
  (lib_id "Device:C")
  (at 184.15 115.57 0)
  (unit 1)
  (body_style 1)
  (exclude_from_sim no)
  (in_bom yes)
  (on_board yes)
  (in_pos_files yes)
  (dnp no)
  (fields_autoplaced yes)
  (property "Reference" "C30" (at 187.96 114.2999 0) (show_name no) (do_not_autoplace no) (effects (font (size 1.27 1.27)) (justify left)))
  (property "Value" "100nF" (at 187.96 116.8399 0) (show_name no) (do_not_autoplace no) (effects (font (size 1.27 1.27)) (justify left)))
  (property "Footprint" "Capacitor_SMD:C_0603_1608Metric" (at 185.1152 119.38 0) (hide yes) (show_name no) (do_not_autoplace no) (effects (font (size 1.27 1.27))))
  (property "Datasheet" "https://datasheet.lcsc.com/datasheet/pdf/23ccee80ee542e7cf156a772bb589942.pdf?productCode=C14663" (at 184.15 115.57 0) (hide yes) (show_name no) (do_not_autoplace no) (effects (font (size 1.27 1.27))))
  (property "Description" "Unpolarized capacitor" (at 184.15 115.57 0) (hide yes) (show_name no) (do_not_autoplace no) (effects (font (size 1.27 1.27))))
  (property "Manufacturer" "Generic" (at 0 0 0) (hide yes) (show_name no) (do_not_autoplace no) (effects (font (size 1.27 1.27))))
  (property "MPN" "GPC0603104" (at 0 0 0) (hide yes) (show_name no) (do_not_autoplace no) (effects (font (size 1.27 1.27))))
  (property "LCSC" "C14663" (at 0 0 0) (hide yes) (show_name no) (do_not_autoplace no) (effects (font (size 1.27 1.27))))
  (pin "2")
  (pin "1"))
 (symbol
  (lib_id "power:GND")
  (at 184.15 120.65 0)
  (unit 1)
  (body_style 1)
  (exclude_from_sim no)
  (in_bom yes)
  (on_board yes)
  (in_pos_files yes)
  (dnp no)
  (fields_autoplaced yes)
  (property "Reference" "#PWR083" (at 184.15 127 0) (hide yes) (show_name no) (do_not_autoplace no) (effects (font (size 1.27 1.27))))
  (property "Value" "GND" (at 184.15 125.73 0) (show_name no) (do_not_autoplace no) (effects (font (size 1.27 1.27))))
  (property "Footprint" "" (at 184.15 120.65 0) (hide yes) (show_name no) (do_not_autoplace no) (effects (font (size 1.27 1.27))))
  (property "Datasheet" "" (at 184.15 120.65 0) (hide yes) (show_name no) (do_not_autoplace no) (effects (font (size 1.27 1.27))))
  (property "Description" "Power symbol creates a global label with name \"GND\" , ground" (at 184.15 120.65 0) (hide yes) (show_name no) (do_not_autoplace no) (effects (font (size 1.27 1.27))))
  (pin "1"))
 (symbol
  (lib_id "Device:C")
  (at 171.45 115.57 0)
  (unit 1)
  (body_style 1)
  (exclude_from_sim no)
  (in_bom yes)
  (on_board yes)
  (in_pos_files yes)
  (dnp no)
  (fields_autoplaced yes)
  (property "Reference" "C29" (at 175.26 114.2999 0) (show_name no) (do_not_autoplace no) (effects (font (size 1.27 1.27)) (justify left)))
  (property "Value" "100nF" (at 175.26 116.8399 0) (show_name no) (do_not_autoplace no) (effects (font (size 1.27 1.27)) (justify left)))
  (property "Footprint" "Capacitor_SMD:C_0603_1608Metric" (at 172.4152 119.38 0) (hide yes) (show_name no) (do_not_autoplace no) (effects (font (size 1.27 1.27))))
  (property "Datasheet" "https://datasheet.lcsc.com/datasheet/pdf/23ccee80ee542e7cf156a772bb589942.pdf?productCode=C14663" (at 171.45 115.57 0) (hide yes) (show_name no) (do_not_autoplace no) (effects (font (size 1.27 1.27))))
  (property "Description" "Unpolarized capacitor" (at 171.45 115.57 0) (hide yes) (show_name no) (do_not_autoplace no) (effects (font (size 1.27 1.27))))
  (property "Manufacturer" "Generic" (at 0 0 0) (hide yes) (show_name no) (do_not_autoplace no) (effects (font (size 1.27 1.27))))
  (property "MPN" "GPC0603104" (at 0 0 0) (hide yes) (show_name no) (do_not_autoplace no) (effects (font (size 1.27 1.27))))
  (property "LCSC" "C14663" (at 0 0 0) (hide yes) (show_name no) (do_not_autoplace no) (effects (font (size 1.27 1.27))))
  (pin "2")
  (pin "1"))
 (symbol
  (lib_id "power:+3V3")
  (at 170.18 62.23 0)
  (unit 1)
  (body_style 1)
  (exclude_from_sim no)
  (in_bom yes)
  (on_board yes)
  (in_pos_files yes)
  (dnp no)
  (fields_autoplaced yes)
  (property "Reference" "#PWR091" (at 170.18 66.04 0) (hide yes) (show_name no) (do_not_autoplace no) (effects (font (size 1.27 1.27))))
  (property "Value" "+3V3" (at 170.18 57.15 0) (show_name no) (do_not_autoplace no) (effects (font (size 1.27 1.27))))
  (property "Footprint" "" (at 170.18 62.23 0) (hide yes) (show_name no) (do_not_autoplace no) (effects (font (size 1.27 1.27))))
  (property "Datasheet" "" (at 170.18 62.23 0) (hide yes) (show_name no) (do_not_autoplace no) (effects (font (size 1.27 1.27))))
  (property "Description" "Power symbol creates a global label with name \"+3V3\"" (at 170.18 62.23 0) (hide yes) (show_name no) (do_not_autoplace no) (effects (font (size 1.27 1.27))))
  (pin "1"))
 (symbol
  (lib_id "power:GND")
  (at 130.81 147.32 0)
  (unit 1)
  (body_style 1)
  (exclude_from_sim no)
  (in_bom yes)
  (on_board yes)
  (in_pos_files yes)
  (dnp no)
  (fields_autoplaced yes)
  (property "Reference" "#PWR081" (at 130.81 153.67 0) (hide yes) (show_name no) (do_not_autoplace no) (effects (font (size 1.27 1.27))))
  (property "Value" "GND" (at 130.81 152.4 0) (show_name no) (do_not_autoplace no) (effects (font (size 1.27 1.27))))
  (property "Footprint" "" (at 130.81 147.32 0) (hide yes) (show_name no) (do_not_autoplace no) (effects (font (size 1.27 1.27))))
  (property "Datasheet" "" (at 130.81 147.32 0) (hide yes) (show_name no) (do_not_autoplace no) (effects (font (size 1.27 1.27))))
  (property "Description" "Power symbol creates a global label with name \"GND\" , ground" (at 130.81 147.32 0) (hide yes) (show_name no) (do_not_autoplace no) (effects (font (size 1.27 1.27))))
  (pin "1"))
 (symbol
  (lib_id "power:GND")
  (at 124.46 87.63 0)
  (unit 1)
  (body_style 1)
  (exclude_from_sim no)
  (in_bom yes)
  (on_board yes)
  (in_pos_files yes)
  (dnp no)
  (fields_autoplaced yes)
  (property "Reference" "#PWR089" (at 124.46 93.98 0) (hide yes) (show_name no) (do_not_autoplace no) (effects (font (size 1.27 1.27))))
  (property "Value" "GND" (at 124.46 92.71 0) (show_name no) (do_not_autoplace no) (effects (font (size 1.27 1.27))))
  (property "Footprint" "" (at 124.46 87.63 0) (hide yes) (show_name no) (do_not_autoplace no) (effects (font (size 1.27 1.27))))
  (property "Datasheet" "" (at 124.46 87.63 0) (hide yes) (show_name no) (do_not_autoplace no) (effects (font (size 1.27 1.27))))
  (property "Description" "Power symbol creates a global label with name \"GND\" , ground" (at 124.46 87.63 0) (hide yes) (show_name no) (do_not_autoplace no) (effects (font (size 1.27 1.27))))
  (pin "1"))
 (symbol
  (lib_id "BMI270:BMI270")
  (at 146.05 127 0)
  (unit 1)
  (body_style 1)
  (exclude_from_sim no)
  (in_bom yes)
  (on_board yes)
  (in_pos_files yes)
  (dnp no)
  (fields_autoplaced yes)
  (property "Reference" "U11" (at 146.05 101.6 0) (show_name no) (do_not_autoplace no) (effects (font (size 1.27 1.27))))
  (property "Value" "BMI270" (at 146.05 104.14 0) (show_name no) (do_not_autoplace no) (effects (font (size 1.27 1.27))))
  (property "Footprint" "Package_LGA:Bosch_LGA-14_3x2.5mm_P0.5mm" (at 146.05 127 0) (hide yes) (show_name no) (do_not_autoplace no) (effects (font (size 1.27 1.27)) (justify bottom)))
  (property "Datasheet" "" (at 146.05 127 0) (hide yes) (show_name no) (do_not_autoplace no) (effects (font (size 1.27 1.27))))
  (property "Description" "Accelerometer, Gyroscope, 6 Axis Sensor I2C, SPI Output" (at 146.05 127 0) (hide yes) (show_name no) (do_not_autoplace no) (effects (font (size 1.27 1.27)) (justify bottom)))
  (property "PATREV" "1.0" (at 146.05 127 0) (hide yes) (show_name no) (do_not_autoplace no) (effects (font (size 1.27 1.27)) (justify bottom)))
  (property "MF" "Bosch Sensortec" (at 146.05 127 0) (hide yes) (show_name no) (do_not_autoplace no) (effects (font (size 1.27 1.27)) (justify bottom)))
  (property "MAXIMUM_PACKAGE_HEIGHT" "0.87mm" (at 146.05 127 0) (hide yes) (show_name no) (do_not_autoplace no) (effects (font (size 1.27 1.27)) (justify bottom)))
  (property "Package" "LGA-14 Bosch Sensortec" (at 146.05 127 0) (hide yes) (show_name no) (do_not_autoplace no) (effects (font (size 1.27 1.27)) (justify bottom)))
  (property "Price" "None" (at 146.05 127 0) (hide yes) (show_name no) (do_not_autoplace no) (effects (font (size 1.27 1.27)) (justify bottom)))
  (property "Check_prices" "https://www.snapeda.com/parts/BMI270/Bosch/view-part/?ref=eda" (at 146.05 127 0) (hide yes) (show_name no) (do_not_autoplace no) (effects (font (size 1.27 1.27)) (justify bottom)))
  (property "STANDARD" "Manufacturer Recommendations" (at 146.05 127 0) (hide yes) (show_name no) (do_not_autoplace no) (effects (font (size 1.27 1.27)) (justify bottom)))
  (property "SnapEDA_Link" "https://www.snapeda.com/parts/BMI270/Bosch/view-part/?ref=snap" (at 146.05 127 0) (hide yes) (show_name no) (do_not_autoplace no) (effects (font (size 1.27 1.27)) (justify bottom)))
  (property "MP" "BMI270" (at 146.05 127 0) (hide yes) (show_name no) (do_not_autoplace no) (effects (font (size 1.27 1.27)) (justify bottom)))
  (property "Purchase-URL" "https://www.snapeda.com/api/url_track_click_mouser/?unipart_id=3595167&manufacturer=Bosch Sensortec&part_name=BMI270&search_term=bmi270" (at 146.05 127 0) (hide yes) (show_name no) (do_not_autoplace no) (effects (font (size 1.27 1.27)) (justify bottom)))
  (property "Availability" "In Stock" (at 146.05 127 0) (hide yes) (show_name no) (do_not_autoplace no) (effects (font (size 1.27 1.27)) (justify bottom)))
  (property "MANUFACTURER" "Bosch Sensortec" (at 146.05 127 0) (hide yes) (show_name no) (do_not_autoplace no) (effects (font (size 1.27 1.27)) (justify bottom)))
  (property "LCSC" "C2836813" (at 0 0 0) (hide yes) (show_name no) (do_not_autoplace no) (effects (font (size 1.27 1.27))))
  (property "MPN" "BMI270" (at 0 0 0) (hide yes) (show_name no) (do_not_autoplace no) (effects (font (size 1.27 1.27))))
  (property "Manufacturer" "Bosch Sensortec" (at 0 0 0) (hide yes) (show_name no) (do_not_autoplace no) (effects (font (size 1.27 1.27))))
  (pin "8")
  (pin "4")
  (pin "1")
  (pin "9")
  (pin "7")
  (pin "13")
  (pin "5")
  (pin "2")
  (pin "6")
  (pin "10")
  (pin "12")
  (pin "14")
  (pin "3")
  (pin "11"))
 (symbol
  (lib_id "power:+3V3")
  (at 128.27 60.96 0)
  (unit 1)
  (body_style 1)
  (exclude_from_sim no)
  (in_bom yes)
  (on_board yes)
  (in_pos_files yes)
  (dnp no)
  (fields_autoplaced yes)
  (property "Reference" "#PWR090" (at 128.27 64.77 0) (hide yes) (show_name no) (do_not_autoplace no) (effects (font (size 1.27 1.27))))
  (property "Value" "+3V3" (at 128.27 55.88 0) (show_name no) (do_not_autoplace no) (effects (font (size 1.27 1.27))))
  (property "Footprint" "" (at 128.27 60.96 0) (hide yes) (show_name no) (do_not_autoplace no) (effects (font (size 1.27 1.27))))
  (property "Datasheet" "" (at 128.27 60.96 0) (hide yes) (show_name no) (do_not_autoplace no) (effects (font (size 1.27 1.27))))
  (property "Description" "Power symbol creates a global label with name \"+3V3\"" (at 128.27 60.96 0) (hide yes) (show_name no) (do_not_autoplace no) (effects (font (size 1.27 1.27))))
  (pin "1")))
